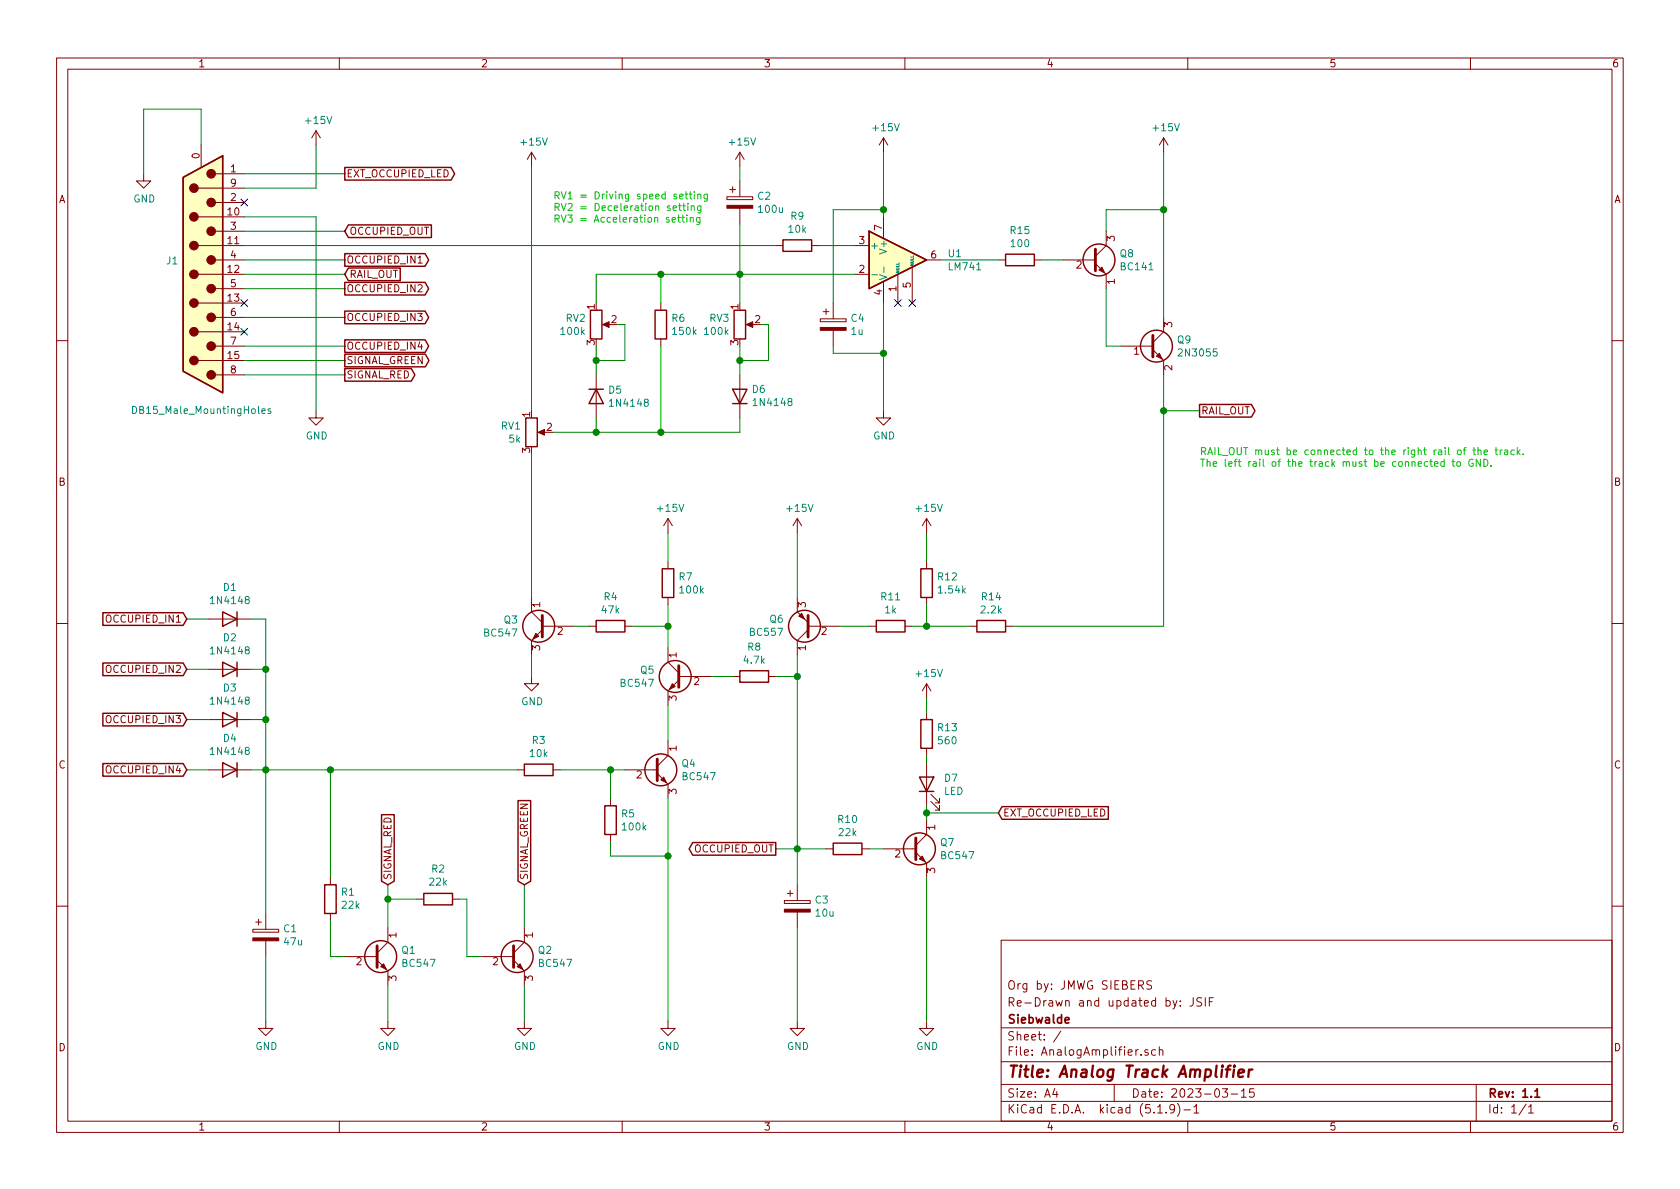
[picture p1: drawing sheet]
EESchema Schematic File Version 4
EELAYER 30 0
EELAYER END
$Descr A4 11693 8268
encoding utf-8
Sheet 1 1
Title "Analog Track Amplifier"
Date "2023-03-15"
Rev "1.1"
Comp "Siebwalde"
Comment1 "Re-Drawn and updated by: JSIF"
Comment2 "Org by: JMWG SIEBERS"
Comment3 ""
Comment4 ""
$EndDescr
$Comp
L Connector:DB15_Male_MountingHoles J1
U 1 1
P 1400 1900
F 0 "J1" H 1555 1809 50  0000 L CNN
F 1 "DB15_Male_MountingHoles" H 900 2850 50  0000 L CNN
F 2 "" H 1400 1900 50  0001 C CNN
F 3 " ~" H 1400 1900 50  0001 C CNN
	1    1400 1900
	-1   0    0    1   
$EndComp
$Comp
L Transistor_BJT:BC547 Q3
U 1 1
P 3800 4350
F 0 "Q3" H 3991 4396 50  0000 L CNN
F 1 "BC547" H 3991 4305 50  0000 L CNN
F 2 "Package_TO_SOT_THT:TO-92_Inline" H 4000 4275 50  0001 L CIN
F 3 "https://www.onsemi.com/pub/Collateral/BC550-D.pdf" H 3800 4350 50  0001 L CNN
	1    3800 4350
	-1   0    0    -1  
$EndComp
$Comp
L Transistor_BJT:BC557 Q6
U 1 1
P 5650 4350
F 0 "Q6" H 5841 4304 50  0000 L CNN
F 1 "BC557" H 5841 4395 50  0000 L CNN
F 2 "Package_TO_SOT_THT:TO-92_Inline" H 5850 4275 50  0001 L CIN
F 3 "https://www.onsemi.com/pub/Collateral/BC556BTA-D.pdf" H 5650 4350 50  0001 L CNN
	1    5650 4350
	-1   0    0    1   
$EndComp
$Comp
L Transistor_BJT:2N3055 Q9
U 1 1
P 8000 2400
F 0 "Q9" H 8190 2446 50  0000 L CNN
F 1 "2N3055" H 8190 2355 50  0000 L CNN
F 2 "Package_TO_SOT_THT:TO-3" H 8200 2325 50  0001 L CIN
F 3 "http://www.onsemi.com/pub_link/Collateral/2N3055-D.PDF" H 8000 2400 50  0001 L CNN
	1    8000 2400
	1    0    0    -1  
$EndComp
$Comp
L Transistor_BJT:BC141 Q8
U 1 1
P 7600 1800
F 0 "Q8" H 7791 1846 50  0000 L CNN
F 1 "BC141" H 7791 1755 50  0000 L CNN
F 2 "Package_TO_SOT_THT:TO-39-3" H 7800 1725 50  0001 L CIN
F 3 "http://www.farnell.com/datasheets/296634.pdf" H 7600 1800 50  0001 L CNN
	1    7600 1800
	1    0    0    -1  
$EndComp
$Comp
L power:+15V #PWR03
U 1 1
P 2200 1000
F 0 "#PWR03" H 2200 850 50  0001 C CNN
F 1 "+15V" H 2215 1173 50  0000 C CNN
F 2 "" H 2200 1000 50  0001 C CNN
F 3 "" H 2200 1000 50  0001 C CNN
	1    2200 1000
	1    0    0    -1  
$EndComp
Wire Wire Line
	1700 1300 2200 1300
Wire Wire Line
	2200 1300 2200 1000
$Comp
L power:GND #PWR04
U 1 1
P 2200 2850
F 0 "#PWR04" H 2200 2600 50  0001 C CNN
F 1 "GND" H 2205 2677 50  0000 C CNN
F 2 "" H 2200 2850 50  0001 C CNN
F 3 "" H 2200 2850 50  0001 C CNN
	1    2200 2850
	1    0    0    -1  
$EndComp
$Comp
L power:GND #PWR01
U 1 1
P 1000 1200
F 0 "#PWR01" H 1000 950 50  0001 C CNN
F 1 "GND" H 1005 1027 50  0000 C CNN
F 2 "" H 1000 1200 50  0001 C CNN
F 3 "" H 1000 1200 50  0001 C CNN
	1    1000 1200
	1    0    0    -1  
$EndComp
Wire Wire Line
	1000 1200 1000 750 
Wire Wire Line
	1000 750  1400 750 
Wire Wire Line
	1400 750  1400 1000
Wire Wire Line
	2200 2850 2200 1500
Wire Wire Line
	2200 1500 1700 1500
$Comp
L Amplifier_Operational:LM741 U1
U 1 1
P 6250 1800
F 0 "U1" H 6594 1846 50  0000 L CNN
F 1 "LM741" H 6594 1755 50  0000 L CNN
F 2 "" H 6300 1850 50  0001 C CNN
F 3 "http://www.ti.com/lit/ds/symlink/lm741.pdf" H 6400 1950 50  0001 C CNN
	1    6250 1800
	1    0    0    -1  
$EndComp
$Comp
L Device:R R9
U 1 1
P 5550 1700
F 0 "R9" V 5343 1700 50  0000 C CNN
F 1 "10k" V 5434 1700 50  0000 C CNN
F 2 "" V 5480 1700 50  0001 C CNN
F 3 "~" H 5550 1700 50  0001 C CNN
	1    5550 1700
	0    1    1    0   
$EndComp
$Comp
L Device:R_POT RV3
U 1 1
P 5150 2250
F 0 "RV3" H 5081 2296 50  0000 R CNN
F 1 "100k" H 5081 2205 50  0000 R CNN
F 2 "" H 5150 2250 50  0001 C CNN
F 3 "~" H 5150 2250 50  0001 C CNN
	1    5150 2250
	1    0    0    -1  
$EndComp
Wire Wire Line
	5700 1700 5950 1700
$Comp
L power:+15V #PWR014
U 1 1
P 6150 1050
F 0 "#PWR014" H 6150 900 50  0001 C CNN
F 1 "+15V" H 6165 1223 50  0000 C CNN
F 2 "" H 6150 1050 50  0001 C CNN
F 3 "" H 6150 1050 50  0001 C CNN
	1    6150 1050
	1    0    0    -1  
$EndComp
Wire Wire Line
	6150 1050 6150 1450
$Comp
L power:GND #PWR015
U 1 1
P 6150 2850
F 0 "#PWR015" H 6150 2600 50  0001 C CNN
F 1 "GND" H 6155 2677 50  0000 C CNN
F 2 "" H 6150 2850 50  0001 C CNN
F 3 "" H 6150 2850 50  0001 C CNN
	1    6150 2850
	1    0    0    -1  
$EndComp
Wire Wire Line
	6150 2850 6150 2450
Wire Wire Line
	5800 2100 5800 1450
Wire Wire Line
	5800 1450 6150 1450
Connection ~ 6150 1450
Wire Wire Line
	6150 1450 6150 1500
Wire Wire Line
	5800 2400 5800 2450
Wire Wire Line
	5800 2450 6150 2450
Connection ~ 6150 2450
Wire Wire Line
	6150 2450 6150 2100
NoConn ~ 6250 2100
NoConn ~ 6350 2100
$Comp
L Device:R R15
U 1 1
P 7100 1800
F 0 "R15" V 6893 1800 50  0000 C CNN
F 1 "100" V 6984 1800 50  0000 C CNN
F 2 "" V 7030 1800 50  0001 C CNN
F 3 "~" H 7100 1800 50  0001 C CNN
	1    7100 1800
	0    1    1    0   
$EndComp
Wire Wire Line
	6550 1800 6950 1800
$Comp
L power:+15V #PWR019
U 1 1
P 8100 1050
F 0 "#PWR019" H 8100 900 50  0001 C CNN
F 1 "+15V" H 8115 1223 50  0000 C CNN
F 2 "" H 8100 1050 50  0001 C CNN
F 3 "" H 8100 1050 50  0001 C CNN
	1    8100 1050
	1    0    0    -1  
$EndComp
Wire Wire Line
	7400 1800 7250 1800
Wire Wire Line
	8100 1050 8100 1450
Wire Wire Line
	7700 1600 7700 1450
Wire Wire Line
	7700 1450 8100 1450
Connection ~ 8100 1450
Wire Wire Line
	8100 1450 8100 2200
Wire Wire Line
	7700 2000 7700 2400
Wire Wire Line
	7700 2400 7800 2400
Text GLabel 2400 1900 2    50   Input ~ 0
RAIL_OUT
Wire Wire Line
	1700 1900 2400 1900
Text GLabel 8350 2850 2    50   Output ~ 0
RAIL_OUT
Wire Wire Line
	8100 2600 8100 2850
Wire Wire Line
	8100 2850 8350 2850
$Comp
L power:+15V #PWR011
U 1 1
P 5150 1150
F 0 "#PWR011" H 5150 1000 50  0001 C CNN
F 1 "+15V" H 5165 1323 50  0000 C CNN
F 2 "" H 5150 1150 50  0001 C CNN
F 3 "" H 5150 1150 50  0001 C CNN
	1    5150 1150
	1    0    0    -1  
$EndComp
$Comp
L Device:R R6
U 1 1
P 4600 2250
F 0 "R6" H 4670 2296 50  0000 L CNN
F 1 "150k" H 4670 2205 50  0000 L CNN
F 2 "" V 4530 2250 50  0001 C CNN
F 3 "~" H 4600 2250 50  0001 C CNN
	1    4600 2250
	1    0    0    -1  
$EndComp
$Comp
L Device:R_POT RV2
U 1 1
P 4150 2250
F 0 "RV2" H 4081 2296 50  0000 R CNN
F 1 "100k" H 4081 2205 50  0000 R CNN
F 2 "" H 4150 2250 50  0001 C CNN
F 3 "~" H 4150 2250 50  0001 C CNN
	1    4150 2250
	1    0    0    -1  
$EndComp
Wire Wire Line
	4150 2400 4150 2500
Wire Wire Line
	4150 2500 4350 2500
Wire Wire Line
	4350 2250 4300 2250
Wire Wire Line
	5150 2400 5150 2500
Wire Wire Line
	5150 2500 5350 2500
Wire Wire Line
	5350 2500 5350 2250
Wire Wire Line
	5350 2250 5300 2250
$Comp
L Diode:1N4148 D5
U 1 1
P 4150 2750
F 0 "D5" V 4104 2830 50  0000 L CNN
F 1 "1N4148" V 4195 2830 50  0000 L CNN
F 2 "Diode_THT:D_DO-35_SOD27_P7.62mm_Horizontal" H 4150 2575 50  0001 C CNN
F 3 "https://assets.nexperia.com/documents/data-sheet/1N4148_1N4448.pdf" H 4150 2750 50  0001 C CNN
	1    4150 2750
	0    1    1    0   
$EndComp
$Comp
L Diode:1N4148 D6
U 1 1
P 5150 2750
F 0 "D6" V 5196 2670 50  0000 R CNN
F 1 "1N4148" V 5105 2670 50  0000 R CNN
F 2 "Diode_THT:D_DO-35_SOD27_P7.62mm_Horizontal" H 5150 2575 50  0001 C CNN
F 3 "https://assets.nexperia.com/documents/data-sheet/1N4148_1N4448.pdf" H 5150 2750 50  0001 C CNN
	1    5150 2750
	0    -1   -1   0   
$EndComp
Wire Wire Line
	4150 2500 4150 2600
Connection ~ 4150 2500
Wire Wire Line
	5150 2500 5150 2600
Connection ~ 5150 2500
Wire Wire Line
	4350 2250 4350 2500
Wire Wire Line
	4150 2900 4150 3000
Wire Wire Line
	4150 3000 4600 3000
Wire Wire Line
	4600 3000 4600 2400
Wire Wire Line
	5150 2900 5150 3000
Wire Wire Line
	5150 3000 4600 3000
Connection ~ 4600 3000
Wire Wire Line
	4150 2100 4150 1900
Wire Wire Line
	4150 1900 4600 1900
Wire Wire Line
	4600 2100 4600 1900
Connection ~ 4600 1900
Wire Wire Line
	5150 1900 5150 2100
Wire Wire Line
	4600 1900 5150 1900
Connection ~ 5150 1900
$Comp
L Device:R_POT RV1
U 1 1
P 3700 3000
F 0 "RV1" H 3630 3046 50  0000 R CNN
F 1 "5k" H 3630 2955 50  0000 R CNN
F 2 "" H 3700 3000 50  0001 C CNN
F 3 "~" H 3700 3000 50  0001 C CNN
	1    3700 3000
	1    0    0    -1  
$EndComp
$Comp
L power:+15V #PWR07
U 1 1
P 3700 1150
F 0 "#PWR07" H 3700 1000 50  0001 C CNN
F 1 "+15V" H 3715 1323 50  0000 C CNN
F 2 "" H 3700 1150 50  0001 C CNN
F 3 "" H 3700 1150 50  0001 C CNN
	1    3700 1150
	1    0    0    -1  
$EndComp
Wire Wire Line
	4150 3000 3850 3000
Connection ~ 4150 3000
Wire Wire Line
	3700 1150 3700 2850
Wire Wire Line
	5950 1900 5150 1900
Wire Wire Line
	5150 1150 5150 1250
Wire Wire Line
	5150 1550 5150 1900
Wire Wire Line
	5400 1700 1700 1700
$Comp
L power:GND #PWR08
U 1 1
P 3700 4700
F 0 "#PWR08" H 3700 4450 50  0001 C CNN
F 1 "GND" H 3705 4527 50  0000 C CNN
F 2 "" H 3700 4700 50  0001 C CNN
F 3 "" H 3700 4700 50  0001 C CNN
	1    3700 4700
	1    0    0    -1  
$EndComp
Wire Wire Line
	3700 4550 3700 4700
$Comp
L power:+15V #PWR016
U 1 1
P 6450 3700
F 0 "#PWR016" H 6450 3550 50  0001 C CNN
F 1 "+15V" H 6465 3873 50  0000 C CNN
F 2 "" H 6450 3700 50  0001 C CNN
F 3 "" H 6450 3700 50  0001 C CNN
	1    6450 3700
	1    0    0    -1  
$EndComp
$Comp
L Device:R R12
U 1 1
P 6450 4050
F 0 "R12" H 6520 4096 50  0000 L CNN
F 1 "1.54k" H 6520 4005 50  0000 L CNN
F 2 "" V 6380 4050 50  0001 C CNN
F 3 "~" H 6450 4050 50  0001 C CNN
	1    6450 4050
	1    0    0    -1  
$EndComp
$Comp
L Device:R R14
U 1 1
P 6900 4350
F 0 "R14" V 6693 4350 50  0000 C CNN
F 1 "2.2k" V 6784 4350 50  0000 C CNN
F 2 "" V 6830 4350 50  0001 C CNN
F 3 "~" H 6900 4350 50  0001 C CNN
	1    6900 4350
	0    1    1    0   
$EndComp
$Comp
L Device:R R11
U 1 1
P 6200 4350
F 0 "R11" V 5993 4350 50  0000 C CNN
F 1 "1k" V 6084 4350 50  0000 C CNN
F 2 "" V 6130 4350 50  0001 C CNN
F 3 "~" H 6200 4350 50  0001 C CNN
	1    6200 4350
	0    1    1    0   
$EndComp
$Comp
L power:+15V #PWR012
U 1 1
P 5550 3700
F 0 "#PWR012" H 5550 3550 50  0001 C CNN
F 1 "+15V" H 5565 3873 50  0000 C CNN
F 2 "" H 5550 3700 50  0001 C CNN
F 3 "" H 5550 3700 50  0001 C CNN
	1    5550 3700
	1    0    0    -1  
$EndComp
$Comp
L Device:R R7
U 1 1
P 4650 4050
F 0 "R7" H 4720 4096 50  0000 L CNN
F 1 "100k" H 4720 4005 50  0000 L CNN
F 2 "" V 4580 4050 50  0001 C CNN
F 3 "~" H 4650 4050 50  0001 C CNN
	1    4650 4050
	1    0    0    -1  
$EndComp
$Comp
L Device:R R4
U 1 1
P 4250 4350
F 0 "R4" V 4043 4350 50  0000 C CNN
F 1 "47k" V 4134 4350 50  0000 C CNN
F 2 "" V 4180 4350 50  0001 C CNN
F 3 "~" H 4250 4350 50  0001 C CNN
	1    4250 4350
	0    1    1    0   
$EndComp
Wire Wire Line
	3700 3150 3700 4150
Wire Wire Line
	4100 4350 4000 4350
$Comp
L Transistor_BJT:BC547 Q5
U 1 1
P 4750 4700
F 0 "Q5" H 4941 4746 50  0000 L CNN
F 1 "BC547" H 4941 4655 50  0000 L CNN
F 2 "Package_TO_SOT_THT:TO-92_Inline" H 4950 4625 50  0001 L CIN
F 3 "https://www.onsemi.com/pub/Collateral/BC550-D.pdf" H 4750 4700 50  0001 L CNN
	1    4750 4700
	-1   0    0    -1  
$EndComp
$Comp
L Transistor_BJT:BC547 Q4
U 1 1
P 4550 5350
F 0 "Q4" H 4741 5396 50  0000 L CNN
F 1 "BC547" H 4741 5305 50  0000 L CNN
F 2 "Package_TO_SOT_THT:TO-92_Inline" H 4750 5275 50  0001 L CIN
F 3 "https://www.onsemi.com/pub/Collateral/BC550-D.pdf" H 4550 5350 50  0001 L CNN
	1    4550 5350
	1    0    0    -1  
$EndComp
$Comp
L power:GND #PWR010
U 1 1
P 4650 7100
F 0 "#PWR010" H 4650 6850 50  0001 C CNN
F 1 "GND" H 4655 6927 50  0000 C CNN
F 2 "" H 4650 7100 50  0001 C CNN
F 3 "" H 4650 7100 50  0001 C CNN
	1    4650 7100
	1    0    0    -1  
$EndComp
$Comp
L Device:R R5
U 1 1
P 4250 5700
F 0 "R5" H 4320 5746 50  0000 L CNN
F 1 "100k" H 4320 5655 50  0000 L CNN
F 2 "" V 4180 5700 50  0001 C CNN
F 3 "~" H 4250 5700 50  0001 C CNN
	1    4250 5700
	1    0    0    -1  
$EndComp
Wire Wire Line
	4350 5350 4250 5350
Wire Wire Line
	4250 5350 4250 5550
Wire Wire Line
	4650 5550 4650 5950
Wire Wire Line
	4250 5850 4250 5950
Wire Wire Line
	4250 5950 4650 5950
Connection ~ 4650 5950
Wire Wire Line
	4650 4900 4650 5150
Wire Wire Line
	4400 4350 4650 4350
Wire Wire Line
	4650 4350 4650 4500
Wire Wire Line
	4650 4200 4650 4350
Connection ~ 4650 4350
$Comp
L power:+15V #PWR09
U 1 1
P 4650 3700
F 0 "#PWR09" H 4650 3550 50  0001 C CNN
F 1 "+15V" H 4665 3873 50  0000 C CNN
F 2 "" H 4650 3700 50  0001 C CNN
F 3 "" H 4650 3700 50  0001 C CNN
	1    4650 3700
	1    0    0    -1  
$EndComp
Wire Wire Line
	4650 3700 4650 3900
$Comp
L Device:R R8
U 1 1
P 5250 4700
F 0 "R8" V 5043 4700 50  0000 C CNN
F 1 "4.7k" V 5134 4700 50  0000 C CNN
F 2 "" V 5180 4700 50  0001 C CNN
F 3 "~" H 5250 4700 50  0001 C CNN
	1    5250 4700
	0    1    1    0   
$EndComp
Wire Wire Line
	5100 4700 4950 4700
Wire Wire Line
	5400 4700 5550 4700
Wire Wire Line
	5550 4700 5550 4550
Wire Wire Line
	5550 3700 5550 4150
Text GLabel 5400 5900 0    50   Output ~ 0
OCCUPIED_OUT
Connection ~ 5550 4700
Text GLabel 2400 1600 2    50   Input ~ 0
OCCUPIED_OUT
Wire Wire Line
	6450 3700 6450 3900
Wire Wire Line
	5850 4350 6050 4350
Wire Wire Line
	6350 4350 6450 4350
Wire Wire Line
	6450 4350 6450 4200
Wire Wire Line
	6450 4350 6750 4350
Connection ~ 6450 4350
Wire Wire Line
	8100 2850 8100 4350
Wire Wire Line
	8100 4350 7050 4350
Connection ~ 8100 2850
Wire Wire Line
	2400 1600 1700 1600
$Comp
L Transistor_BJT:BC547 Q7
U 1 1
P 6350 5900
F 0 "Q7" H 6541 5946 50  0000 L CNN
F 1 "BC547" H 6541 5855 50  0000 L CNN
F 2 "Package_TO_SOT_THT:TO-92_Inline" H 6550 5825 50  0001 L CIN
F 3 "https://www.onsemi.com/pub/Collateral/BC550-D.pdf" H 6350 5900 50  0001 L CNN
	1    6350 5900
	1    0    0    -1  
$EndComp
$Comp
L Device:R R10
U 1 1
P 5900 5900
F 0 "R10" V 5693 5900 50  0000 C CNN
F 1 "22k" V 5784 5900 50  0000 C CNN
F 2 "" V 5830 5900 50  0001 C CNN
F 3 "~" H 5900 5900 50  0001 C CNN
	1    5900 5900
	0    1    1    0   
$EndComp
$Comp
L power:GND #PWR018
U 1 1
P 6450 7100
F 0 "#PWR018" H 6450 6850 50  0001 C CNN
F 1 "GND" H 6455 6927 50  0000 C CNN
F 2 "" H 6450 7100 50  0001 C CNN
F 3 "" H 6450 7100 50  0001 C CNN
	1    6450 7100
	1    0    0    -1  
$EndComp
Wire Wire Line
	6150 5900 6050 5900
$Comp
L Device:LED D7
U 1 1
P 6450 5450
F 0 "D7" V 6489 5332 50  0000 R CNN
F 1 "LED" V 6398 5332 50  0000 R CNN
F 2 "" H 6450 5450 50  0001 C CNN
F 3 "~" H 6450 5450 50  0001 C CNN
	1    6450 5450
	0    -1   -1   0   
$EndComp
Wire Wire Line
	5550 4700 5550 5900
$Comp
L power:+15V #PWR017
U 1 1
P 6450 4850
F 0 "#PWR017" H 6450 4700 50  0001 C CNN
F 1 "+15V" H 6465 5023 50  0000 C CNN
F 2 "" H 6450 4850 50  0001 C CNN
F 3 "" H 6450 4850 50  0001 C CNN
	1    6450 4850
	1    0    0    -1  
$EndComp
$Comp
L Device:R R13
U 1 1
P 6450 5100
F 0 "R13" H 6520 5146 50  0000 L CNN
F 1 "560" H 6520 5055 50  0000 L CNN
F 2 "" V 6380 5100 50  0001 C CNN
F 3 "~" H 6450 5100 50  0001 C CNN
	1    6450 5100
	1    0    0    -1  
$EndComp
Wire Wire Line
	6450 4850 6450 4950
Wire Wire Line
	6450 5250 6450 5300
Wire Wire Line
	6450 5600 6450 5650
Wire Wire Line
	5750 5900 5550 5900
Connection ~ 5550 5900
Wire Wire Line
	5550 5900 5550 6150
$Comp
L power:GND #PWR013
U 1 1
P 5550 7100
F 0 "#PWR013" H 5550 6850 50  0001 C CNN
F 1 "GND" H 5555 6927 50  0000 C CNN
F 2 "" H 5550 7100 50  0001 C CNN
F 3 "" H 5550 7100 50  0001 C CNN
	1    5550 7100
	1    0    0    -1  
$EndComp
Wire Wire Line
	5400 5900 5550 5900
$Comp
L Device:CP C2
U 1 1
P 5150 1400
F 0 "C2" H 5268 1446 50  0000 L CNN
F 1 "100u" H 5268 1355 50  0000 L CNN
F 2 "" H 5188 1250 50  0001 C CNN
F 3 "~" H 5150 1400 50  0001 C CNN
	1    5150 1400
	1    0    0    -1  
$EndComp
$Comp
L Device:CP C4
U 1 1
P 5800 2250
F 0 "C4" H 5918 2296 50  0000 L CNN
F 1 "1u" H 5918 2205 50  0000 L CNN
F 2 "" H 5838 2100 50  0001 C CNN
F 3 "~" H 5800 2250 50  0001 C CNN
	1    5800 2250
	1    0    0    -1  
$EndComp
$Comp
L Device:CP C3
U 1 1
P 5550 6300
F 0 "C3" H 5668 6346 50  0000 L CNN
F 1 "10u" H 5668 6255 50  0000 L CNN
F 2 "" H 5588 6150 50  0001 C CNN
F 3 "~" H 5550 6300 50  0001 C CNN
	1    5550 6300
	1    0    0    -1  
$EndComp
$Comp
L Device:R R3
U 1 1
P 3750 5350
F 0 "R3" V 3543 5350 50  0000 C CNN
F 1 "10k" V 3634 5350 50  0000 C CNN
F 2 "" V 3680 5350 50  0001 C CNN
F 3 "~" H 3750 5350 50  0001 C CNN
	1    3750 5350
	0    1    1    0   
$EndComp
Wire Wire Line
	3900 5350 4250 5350
Connection ~ 4250 5350
$Comp
L Diode:1N4148 D1
U 1 1
P 1600 4300
F 0 "D1" H 1600 4083 50  0000 C CNN
F 1 "1N4148" H 1600 4174 50  0000 C CNN
F 2 "Diode_THT:D_DO-35_SOD27_P7.62mm_Horizontal" H 1600 4125 50  0001 C CNN
F 3 "https://assets.nexperia.com/documents/data-sheet/1N4148_1N4448.pdf" H 1600 4300 50  0001 C CNN
	1    1600 4300
	-1   0    0    1   
$EndComp
$Comp
L Diode:1N4148 D2
U 1 1
P 1600 4650
F 0 "D2" H 1600 4433 50  0000 C CNN
F 1 "1N4148" H 1600 4524 50  0000 C CNN
F 2 "Diode_THT:D_DO-35_SOD27_P7.62mm_Horizontal" H 1600 4475 50  0001 C CNN
F 3 "https://assets.nexperia.com/documents/data-sheet/1N4148_1N4448.pdf" H 1600 4650 50  0001 C CNN
	1    1600 4650
	-1   0    0    1   
$EndComp
$Comp
L Diode:1N4148 D3
U 1 1
P 1600 5000
F 0 "D3" H 1600 4783 50  0000 C CNN
F 1 "1N4148" H 1600 4874 50  0000 C CNN
F 2 "Diode_THT:D_DO-35_SOD27_P7.62mm_Horizontal" H 1600 4825 50  0001 C CNN
F 3 "https://assets.nexperia.com/documents/data-sheet/1N4148_1N4448.pdf" H 1600 5000 50  0001 C CNN
	1    1600 5000
	-1   0    0    1   
$EndComp
$Comp
L Diode:1N4148 D4
U 1 1
P 1600 5350
F 0 "D4" H 1600 5133 50  0000 C CNN
F 1 "1N4148" H 1600 5224 50  0000 C CNN
F 2 "Diode_THT:D_DO-35_SOD27_P7.62mm_Horizontal" H 1600 5175 50  0001 C CNN
F 3 "https://assets.nexperia.com/documents/data-sheet/1N4148_1N4448.pdf" H 1600 5350 50  0001 C CNN
	1    1600 5350
	-1   0    0    1   
$EndComp
Wire Wire Line
	1750 4650 1850 4650
Wire Wire Line
	1750 5000 1850 5000
Wire Wire Line
	1750 5350 1850 5350
Text GLabel 1300 4300 0    50   Input ~ 0
OCCUPIED_IN1
Wire Wire Line
	1300 4300 1450 4300
Text GLabel 1300 4650 0    50   Input ~ 0
OCCUPIED_IN2
Text GLabel 1300 5000 0    50   Input ~ 0
OCCUPIED_IN3
Text GLabel 1300 5350 0    50   Input ~ 0
OCCUPIED_IN4
Wire Wire Line
	1300 4650 1450 4650
Wire Wire Line
	1300 5000 1450 5000
Wire Wire Line
	1300 5350 1450 5350
Text GLabel 2400 1800 2    50   Output ~ 0
OCCUPIED_IN1
Text GLabel 2400 2000 2    50   Output ~ 0
OCCUPIED_IN2
Text GLabel 2400 2200 2    50   Output ~ 0
OCCUPIED_IN3
Text GLabel 2400 2400 2    50   Output ~ 0
OCCUPIED_IN4
Wire Wire Line
	2400 1800 1700 1800
Wire Wire Line
	2400 2000 1700 2000
Wire Wire Line
	2400 2200 1700 2200
Wire Wire Line
	2400 2400 1700 2400
Wire Wire Line
	1750 4300 1850 4300
Wire Wire Line
	1850 4650 1850 4300
Wire Wire Line
	1850 4650 1850 5000
Connection ~ 1850 4650
Wire Wire Line
	1850 5000 1850 5350
Connection ~ 1850 5000
$Comp
L Device:CP C1
U 1 1
P 1850 6500
F 0 "C1" H 1968 6546 50  0000 L CNN
F 1 "47u" H 1968 6455 50  0000 L CNN
F 2 "" H 1888 6350 50  0001 C CNN
F 3 "~" H 1850 6500 50  0001 C CNN
	1    1850 6500
	1    0    0    -1  
$EndComp
$Comp
L power:GND #PWR02
U 1 1
P 1850 7100
F 0 "#PWR02" H 1850 6850 50  0001 C CNN
F 1 "GND" H 1855 6927 50  0000 C CNN
F 2 "" H 1850 7100 50  0001 C CNN
F 3 "" H 1850 7100 50  0001 C CNN
	1    1850 7100
	1    0    0    -1  
$EndComp
Wire Wire Line
	1850 6650 1850 7100
$Comp
L Transistor_BJT:BC547 Q1
U 1 1
P 2600 6650
F 0 "Q1" H 2791 6696 50  0000 L CNN
F 1 "BC547" H 2791 6605 50  0000 L CNN
F 2 "Package_TO_SOT_THT:TO-92_Inline" H 2800 6575 50  0001 L CIN
F 3 "https://www.onsemi.com/pub/Collateral/BC550-D.pdf" H 2600 6650 50  0001 L CNN
	1    2600 6650
	1    0    0    -1  
$EndComp
$Comp
L Device:R R1
U 1 1
P 2300 6250
F 0 "R1" H 2230 6204 50  0000 R CNN
F 1 "22k" H 2230 6295 50  0000 R CNN
F 2 "" V 2230 6250 50  0001 C CNN
F 3 "~" H 2300 6250 50  0001 C CNN
	1    2300 6250
	-1   0    0    1   
$EndComp
$Comp
L Transistor_BJT:BC547 Q2
U 1 1
P 3550 6650
F 0 "Q2" H 3741 6696 50  0000 L CNN
F 1 "BC547" H 3741 6605 50  0000 L CNN
F 2 "Package_TO_SOT_THT:TO-92_Inline" H 3750 6575 50  0001 L CIN
F 3 "https://www.onsemi.com/pub/Collateral/BC550-D.pdf" H 3550 6650 50  0001 L CNN
	1    3550 6650
	1    0    0    -1  
$EndComp
$Comp
L Device:R R2
U 1 1
P 3050 6250
F 0 "R2" V 3257 6250 50  0000 C CNN
F 1 "22k" V 3166 6250 50  0000 C CNN
F 2 "" V 2980 6250 50  0001 C CNN
F 3 "~" H 3050 6250 50  0001 C CNN
	1    3050 6250
	0    -1   -1   0   
$EndComp
$Comp
L power:GND #PWR05
U 1 1
P 2700 7100
F 0 "#PWR05" H 2700 6850 50  0001 C CNN
F 1 "GND" H 2705 6927 50  0000 C CNN
F 2 "" H 2700 7100 50  0001 C CNN
F 3 "" H 2700 7100 50  0001 C CNN
	1    2700 7100
	1    0    0    -1  
$EndComp
Wire Wire Line
	2700 7100 2700 6850
Wire Wire Line
	1850 5350 1850 6350
Wire Wire Line
	2900 6250 2700 6250
Wire Wire Line
	2700 6250 2700 6450
Wire Wire Line
	3200 6250 3250 6250
Wire Wire Line
	3250 6250 3250 6650
$Comp
L power:GND #PWR06
U 1 1
P 3650 7100
F 0 "#PWR06" H 3650 6850 50  0001 C CNN
F 1 "GND" H 3655 6927 50  0000 C CNN
F 2 "" H 3650 7100 50  0001 C CNN
F 3 "" H 3650 7100 50  0001 C CNN
	1    3650 7100
	1    0    0    -1  
$EndComp
Wire Wire Line
	3650 7100 3650 6850
Text GLabel 2700 6150 1    50   Input ~ 0
SIGNAL_RED
Wire Wire Line
	2700 6150 2700 6250
Connection ~ 2700 6250
Text GLabel 2400 2600 2    50   Output ~ 0
SIGNAL_RED
Wire Wire Line
	2400 2600 1700 2600
Text GLabel 3650 6150 1    50   Input ~ 0
SIGNAL_GREEN
Wire Wire Line
	3650 6150 3650 6450
Text GLabel 2400 2500 2    50   Output ~ 0
SIGNAL_GREEN
Wire Wire Line
	2400 2500 1700 2500
Text GLabel 6950 5650 2    50   Input ~ 0
EXT_OCCUPIED_LED
Wire Wire Line
	6950 5650 6450 5650
Connection ~ 6450 5650
Wire Wire Line
	6450 5650 6450 5700
Text GLabel 2400 1200 2    50   Output ~ 0
EXT_OCCUPIED_LED
Wire Wire Line
	2400 1200 1700 1200
NoConn ~ 1700 1400
NoConn ~ 1700 2100
NoConn ~ 1700 2300
Wire Wire Line
	1850 5350 2300 5350
Wire Wire Line
	2300 6100 2300 5350
Connection ~ 2300 5350
Wire Wire Line
	2300 5350 3600 5350
Wire Wire Line
	2300 6400 2300 6650
Wire Wire Line
	2300 6650 2400 6650
Wire Wire Line
	3350 6650 3250 6650
Wire Wire Line
	6450 6100 6450 7100
Wire Wire Line
	5550 6450 5550 7100
Wire Wire Line
	4650 5950 4650 7100
Connection ~ 1850 5350
Text Notes 3850 1550 0    50   ~ 0
RV1 = Driving speed setting\nRV2 = Deceleration setting\nRV3 = Acceleration setting
Text Notes 8350 3250 0    50   ~ 0
RAIL_OUT must be connected to the right rail of the track.\nThe left rail of the track must be connected to GND.
$EndSCHEMATC
